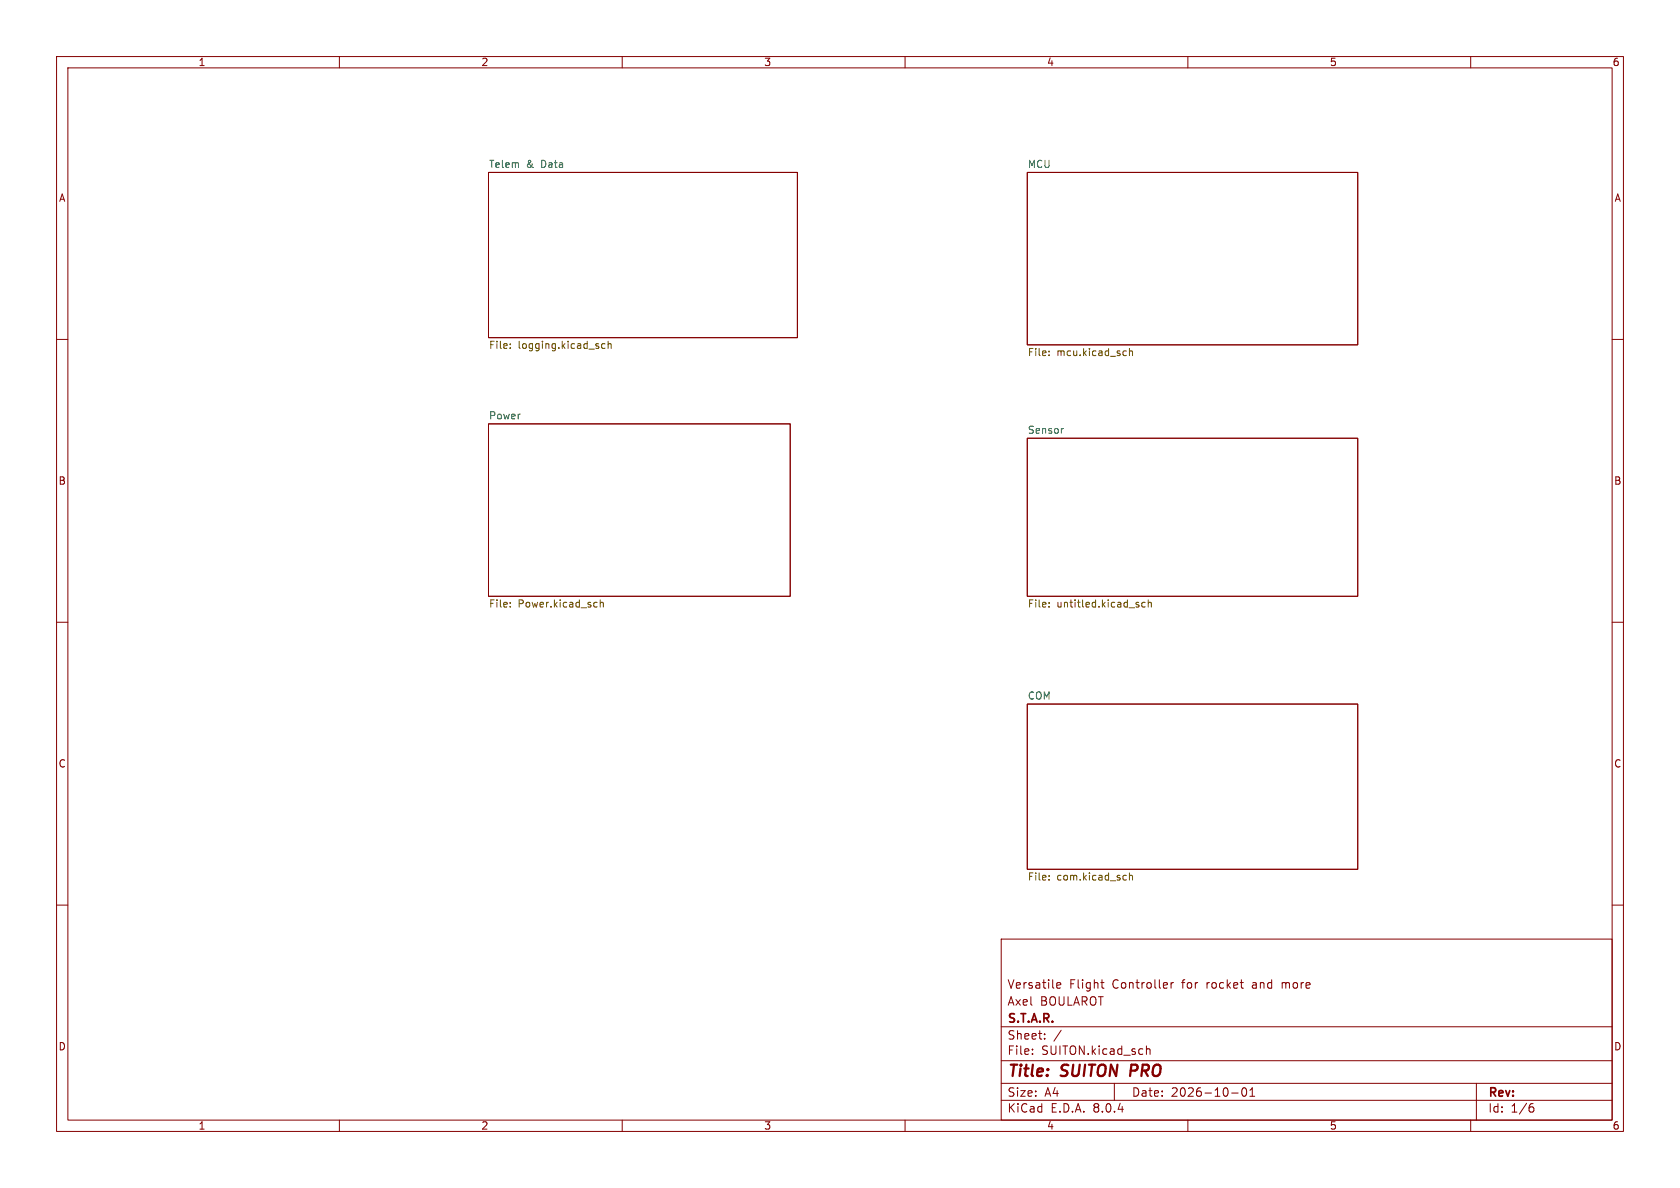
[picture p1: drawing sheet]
<svg xmlns="http://www.w3.org/2000/svg" width="297mm" height="210mm" viewBox="0 0 297 210" stroke-linecap="round" stroke-linejoin="round" font-family="sans-serif">
<g fill="none" stroke="#840000" stroke-width=".18">
<path d="M10 10h277v190h-277zM12 12h273v186h-273zM60 10v2M110 10v2M160 10v2M210 10v2M260 10v2M86.4 30.5h54.6v29.2h-54.6zM181.6 30.5h58.4v30.5h-58.4zM10 60h2M285 60h2M86.4 74.9h53.3v30.5h-53.3z"/>
<path d="M181.6 77.5h58.4v27.9h-58.4zM10 110h2M285 110h2M181.6 124.5h58.4v29.2h-58.4zM10 160h2M285 160h2M177 166h108v32h-108zM186.8 174.2l.7-.1v-.3l-.5-.1-.2 .2 .1 .7h.6M194.6 173.7h.6M194.8 173.2v1.3l.4 .2M207 173.7v1M207.5 173.7l-.3 .1-.2 .2"/>
<path d="M60 198v2M110 198v2M160 198v2M177 194.5h108M177 191.5h108M177 187.5h108M177 181.5h108M182.5 186.3v.1M182.5 185.5v.1M184.7 183.6v.1M184.7 182.8v.1M187.6 182.1l-1.3 2"/>
<path d="M197 191.5v3M202.7 185.5l.2-.1 .3 .1 .1 .9M202.7 184.9v1.5M210 198v2M217.7 193.2h1.2M219.7 192.4l.2-.1a.81 .81 0 0 1 .6 .6 .81 .81 0 0 1-.3 .8l-.2 .1a.81 .81 0 0 1-.3-1.4zM221 193.8h.8M221 192.7l.4-.4v1.5M260 198v2M261 191.5v6.5M270.6 195.7h.3l.3 .3-.1 .5-.5 .1M271 195.1l-.4 .1"/>
</g>
<path d="M200 188.2l-.2 2" fill="none" stroke="#840000" stroke-width=".4"/>
<g fill="none" stroke="#725600" stroke-width=".18">
<path d="M90.2 60.8v.1M90.2 61.5v.1M107 60.8h-.4l-.2 .2 .1 .5h.5M107.5 60.9l.2-.1h.3l.1 .8M107.5 60.3v1.3M185.5 62.7v.2M185.5 62.1v.1M199 62l.1 .1M199.1 62.8l-.1 .1M199.7 61.6v1.3M199.7 62.1l.2-.1 .3 .1v.8M90.2 107.2v.1"/>
<path d="M90.2 106.5v.2M105.4 106.5h.2M105.6 107.3h-.2M106.1 106v1.3M106.1 106.6l.2-.1h.3l.1 .8M185.5 106.5v.2M185.5 107.2v.1M202.5 106.5h-.4l-.3 .2 .2 .6h.5M203 106.6l.2-.1h.3v.8M203 106v1.3M185.5 154.8v.1M185.5 155.5v.1"/>
<path d="M199 154.7l.1 .1M199.1 155.5l-.1 .1M199.7 154.3v1.3M199.7 154.9l.2-.2 .3 .1v.8"/>
</g>
<path d="M188 75.7l-.2 .1" fill="none" stroke="#006464" stroke-width=".18"/>
<g font-size="2.8" fill="#840000">
<text x="178" y="190.9">Title:</text>
<text x="187.7" y="190.9">SUITON</text>
<text x="200.6" y="190.9">PRO</text>
</g>
<g font-size="2.1" fill="#840000">
<text x="178" y="178">Axel</text>
<text x="178" y="175">Versatile</text>
<text x="183.9" y="178">BOULAROT</text>
<text x="189" y="175">Flight</text>
<text x="196.7" y="175">Controller</text>
<text x="209.1" y="175">for</text>
<text x="213.6" y="175">rocket</text>
<text x="221.8" y="175">and</text>
<text x="227.2" y="175">more</text>
<text x="178" y="184">Sheet:</text>
<text x="178" y="181.2">S.T.A.R.</text>
<text x="178" y="186.7">File:</text>
<text x="184.1" y="186.7">SUITON.kicad_sch</text>
<text x="178" y="196.9">KiCad</text>
<text x="178" y="194.1">Size:</text>
<text x="184.7" y="194.1">A4</text>
<text x="185.7" y="196.9">E.D.A.</text>
<text x="193.3" y="196.9">8.0.4</text>
<text x="200" y="194.1">Date:</text>
<text x="207" y="194.1">2026-10-01</text>
<text x="263" y="194.3">Rev:</text>
<text x="263" y="196.9">Id:</text>
<text x="267.1" y="196.9">1/6</text>
</g>
<g font-size="1.8" fill="#840000">
<text x="35" y="11.9">1</text>
<text x="85" y="11.9">2</text>
<text x="135" y="11.9">3</text>
<text x="185" y="11.9">4</text>
<text x="235" y="11.9">5</text>
<text x="285" y="11.9">6</text>
<text x="10.3" y="35.9">A</text>
<text x="285.3" y="35.9">A</text>
<text x="10.3" y="85.9">B</text>
<text x="285.3" y="85.9">B</text>
<text x="10.3" y="135.9">C</text>
<text x="285.3" y="135.9">C</text>
<text x="10.3" y="185.9">D</text>
<text x="285.3" y="185.9">D</text>
<text x="35" y="199.9">1</text>
<text x="85" y="199.9">2</text>
<text x="135" y="199.9">3</text>
<text x="185" y="199.9">4</text>
<text x="235" y="199.9">5</text>
<text x="285" y="199.9">6</text>
</g>
<g font-size="1.8" fill="#006464">
<text x="86.4" y="29.8">Telem</text>
<text x="93" y="29.8">&amp;</text>
<text x="95.8" y="29.8">Data</text>
<text x="181.6" y="29.8">MCU</text>
<text x="86.4" y="74.2">Power</text>
<text x="181.6" y="76.8">Sensor</text>
<text x="181.6" y="123.7">COM</text>
</g>
<g font-size="1.8" fill="#725600">
<text x="86.4" y="62">File:</text>
<text x="91.6" y="62">logging.kicad_sch</text>
<text x="181.6" y="63.3">File:</text>
<text x="186.8" y="63.3">mcu.kicad_sch</text>
<text x="86.4" y="107.7">File:</text>
<text x="91.6" y="107.7">Power.kicad_sch</text>
<text x="181.6" y="107.7">File:</text>
<text x="186.8" y="107.7">untitled.kicad_sch</text>
<text x="181.6" y="156">File:</text>
<text x="186.8" y="156">com.kicad_sch</text>
</g>
</svg>
